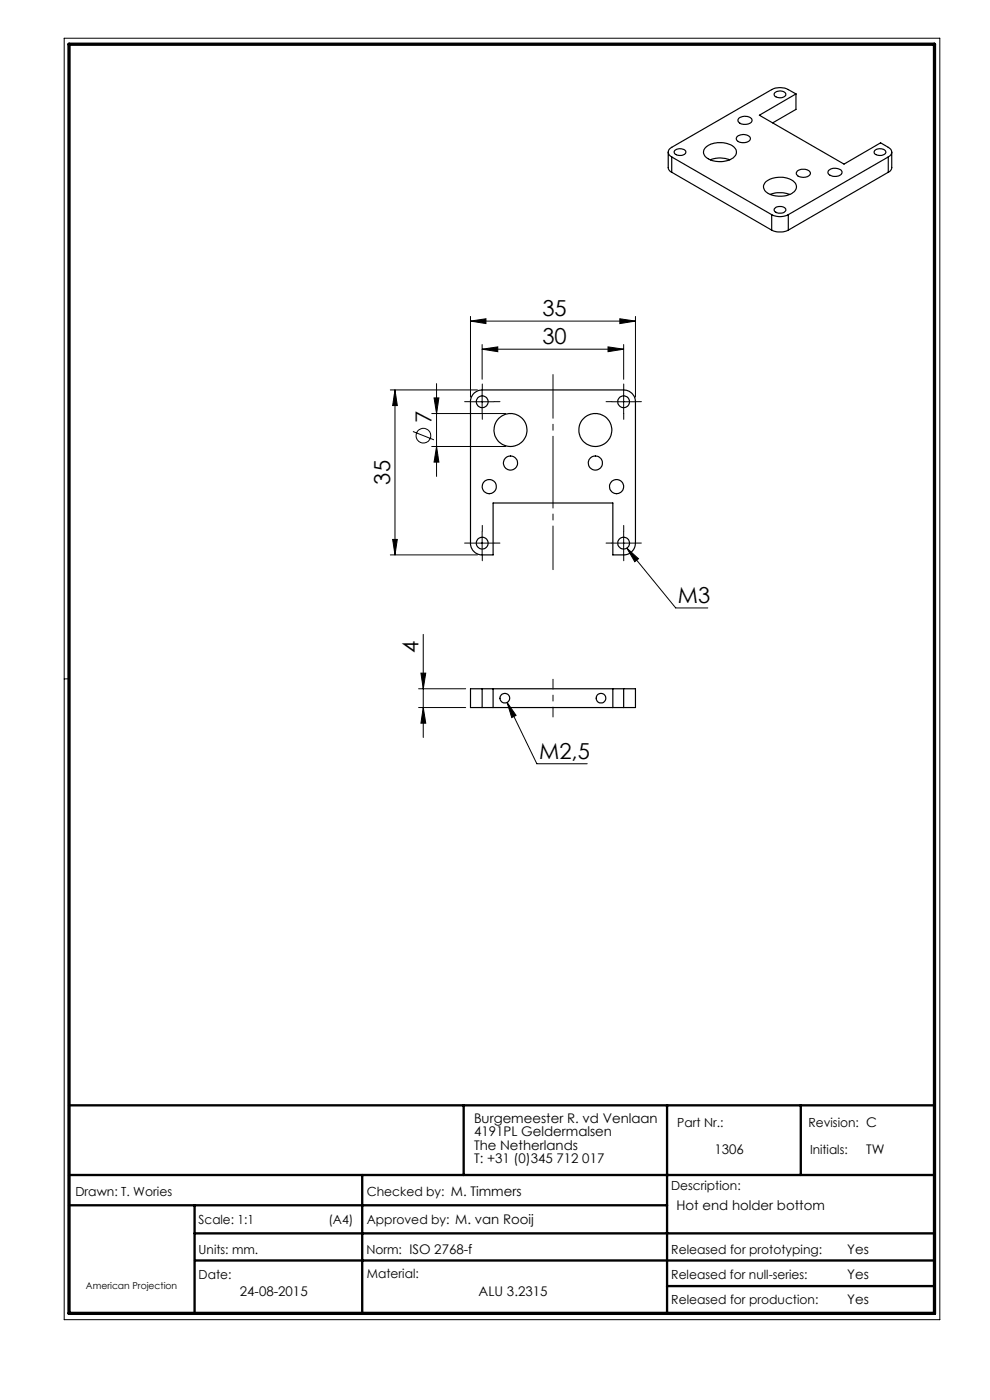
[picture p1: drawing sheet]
<svg xmlns="http://www.w3.org/2000/svg" width="210mm" height="297mm" viewBox="0 0 210 297" stroke-linecap="round" stroke-linejoin="round" font-family="sans-serif">
<g fill="none" stroke="#000" stroke-width=".21">
<path d="M13.6 8.1h185.8v271.9h-185.8zM99.8 68.1l3.3-.5v1zM99.8 67.1v17.1M99.8 68.1h35M102.3 74.1l3.3-.5v1zM102.3 73.1v7.4M102.3 74.1h30M129 73.6l3.3 .5-3.3 .5zM131.5 67.6l3.3 .5-3.3 .5zM132.3 73.1v7.4M134.8 67.1v17.1M82.8 82.7h18.5"/>
<path d="M83.8 82.7l.5 3.3h-1zM83.8 82.7v35M87.6 91.5l4.4 1.8M91.6 87.7h15.7M91.6 94.7h15.7M92.1 84.4h1l-.5 3.3zM92.6 94.7l.5 3.3h-1zM92.6 81.4v19.7M99.8 85.2h5M102.3 82.7v5M129.8 85.2h5M132.3 82.7v5"/>
<path d="M82.8 117.7h18.5M83.3 114.4h1l-.5 3.3zM99.8 115.2h5M102.3 112.7v5M129.8 115.2h5M132.3 112.7v5M133 116.3l2.4 2.2-.7 .7zM133 116.3l10.3 12.7h6.8M89.8 134.6v21.9M14.6 144h-1M88.8 146.1h10M88.8 150.1h10"/>
<path d="M89.3 142.8h1l-.5 3.3zM89.8 150.1l.5 3.3h-1zM107.6 149l1.9 2.8-1 .4zM107.6 149l6.3 13h10.7"/>
<circle cx="89.8" cy="92.4" r="1.55"/>
</g>
<path d="M14.6 234.5h183.6M98.4 234.5v14.8M141.5 234.5v44.1M169.9 234.5v14.8M14.6 249.3h183.6M14.6 255.7h126.9M41.3 255.7v22.9M76.8 249.3v29.3M41.3 261.7h156.9M41.4 267.4h156.8M141.5 272.8h56.7" fill="none" stroke="#000" stroke-width=".5"/>
<path d="M14.6 9.4h183.6v269.2h-183.6z" fill="none" stroke="#000" stroke-width=".7"/>
<g fill="none" stroke="#000" stroke-width=".21" stroke-dasharray="15.2 1.3 1.3 1.3">
<path d="M99.8 85.2h-1.2M102.3 82.7v-1.2M102.3 87.7v1.3M104.8 85.2h1.3M129.8 85.2h-1.2M132.3 82.7v-1.2M132.3 87.7v1.3M134.8 85.2h1.3M99.8 115.2h-1.2M102.3 112.7v-1.2M102.3 117.7v1.3M104.8 115.2h1.3"/>
<path d="M129.8 115.2h-1.2M132.3 112.7v-1.2M132.3 117.7v1.3M134.8 115.2h1.3"/>
</g>
<path d="M117.3 79.5v41.4" fill="none" stroke="#000" stroke-width=".21" stroke-dasharray="15.2 1.3 1.3 1.3" stroke-dashoffset="6"/>
<path d="M117.3 144.1v8" fill="none" stroke="#000" stroke-width=".21" stroke-dasharray="15.2 1.3 1.3 1.3" stroke-dashoffset="13.1"/>
<g fill="#000">
<path d="M99.8 68.1l3.3-.5v1zM131.5 67.6l3.3 .5-3.3 .5zM102.3 74.1l3.3-.5v1zM129 73.6l3.3 .5-3.3 .5z"/>
<path d="M83.8 82.7l.5 3.3h-1zM83.3 114.4h1l-.5 3.3zM89.3 142.8h1l-.5 3.3zM89.8 150.1l.5 3.3h-1z"/>
<path d="M92.1 84.4h1l-.5 3.3zM92.6 94.7l.5 3.3h-1z"/>
<path d="M133 116.3l2.4 2.2-.7 .7zM107.6 149l1.9 2.8-1 .4z"/>
</g>
<g fill="none" stroke="#000" stroke-width=".25">
<path d="M164.3 19.8a1.58 1.58 0 0 1 2.4 .1 1.37 1.37 0 0 1-2.1 .6l-.3-.3zM168.8 19.9l-7.7 4.5 17.9 10.4 7.8-4.5 1.6 1a1.07 1.07 0 0 1 .8 1 1.07 1.07 0 0 1-.8 1M168.8 19.9l-1.6-.9a3.9 3.9 0 0 0-3.5 0l-21.2 12.3a1.07 1.07 0 0 0-.8 1 1.07 1.07 0 0 0 .8 1M168.8 19.9v3.3l-4.9 2.9M141.7 32.3v3.3l.4 .7 .4 .2M142.5 33.3l21.2 12.2M142.5 36.5l21.2 12.3M142.5 33.3v3.2M143.2 31.9l.1-.1a1.45 1.45 0 0 1 2.2 .5 1.47 1.47 0 0 1-2.5-.1zM149.7 31.3a4.9 4.9 0 0 1 6.2 .1 1.49 1.49 0 0 1-.9 2.4 5 5 0 0 1-5.5-.8 1.27 1.27 0 0 1 .2-1.7zM150.7 33.9l.1-.1a5.7 5.7 0 0 1 4 .1M156.4 28.9a1.91 1.91 0 0 1 2.8 .4 1.67 1.67 0 0 1-2.4 .8 .7 .7 0 0 1-.6-.5 .7 .7 0 0 1 .2-.7z"/>
<path d="M156.8 25a1.91 1.91 0 0 1 2.7 .5 1.62 1.62 0 0 1-2.2 .8 .74 .74 0 0 1-.7-.4 .74 .74 0 0 1 .2-.9zM162.4 38.6a4.9 4.9 0 0 1 6.4 .3 1.59 1.59 0 0 1-1.1 2.3 5.1 5.1 0 0 1-5.5-.8 1.35 1.35 0 0 1 .2-1.8zM169.2 36.3a1.91 1.91 0 0 1 2.7 .4 1.55 1.55 0 0 1-2.2 .8 .74 .74 0 0 1-.7-.4 .74 .74 0 0 1 .2-.8zM175.9 36.1a2.07 2.07 0 0 1 2.7 .2 1.12 1.12 0 0 1-1.5 1.1 1.2 1.2 0 0 1-1.5-1zM185.6 31.9a1.51 1.51 0 0 1 2.3 .4 1.53 1.53 0 0 1-2.5 0zM188.4 33.3l-21.2 12.2M188.4 33.3v3.2M188.4 36.5l-21.2 12.3M189.2 32.3v3.3l-.4 .7-.4 .2M163.4 41.2a6.1 6.1 0 0 1 4.1 0M163.7 45.5a3.9 3.9 0 0 0 3.5 0M163.7 48.8a4.2 4.2 0 0 0 3.5 0"/>
<path d="M163.7 45.5v3.3M164.3 44.3a1.61 1.61 0 0 1 2.4 .1 1.32 1.32 0 0 1-2.1 .6l-.3-.3zM167.2 45.5v3.3M100.4 83.6l.7-.6 1.2-.3h30a2.52 2.52 0 0 1 2.5 2.5v30a2.52 2.52 0 0 1-2.5 2.5h-2.3v-11h-25.4v11h-2.3a2.46 2.46 0 0 1-2.5-2.5v-30.3zM102.3 146.1h-2.5v4h2.5M102.3 150.1h30M102.3 146.1v4M102.3 146.1h30M104.6 146.1v4M130 146.1v4M132.3 146.1h2.5v4h-2.5M132.3 146.1v4"/>
<circle cx="102.3" cy="85.2" r="1.24"/>
<circle cx="108.3" cy="98.2" r="1.5"/>
<circle cx="108.3" cy="91.2" r="3.5"/>
<circle cx="126.3" cy="98.2" r="1.51"/>
<circle cx="126.3" cy="91.2" r="3.5"/>
<circle cx="132.3" cy="85.2" r="1.24"/>
<circle cx="102.3" cy="115.2" r="1.25"/>
<circle cx="103.8" cy="103.2" r="1.51"/>
<circle cx="130.8" cy="103.2" r="1.5"/>
<circle cx="132.3" cy="115.2" r="1.25"/>
<circle cx="107.1" cy="148.1" r="1.04"/>
<circle cx="127.5" cy="148.1" r="1.03"/>
</g>
<g font-size="4.7">
<text x="115.1" y="67.1">35</text>
<text x="115.1" y="73.1">30</text>
<text x="91.5" y="89.8" transform="rotate(-90 91.5 89.8)">7</text>
<text x="82.8" y="102.8" transform="rotate(-90 82.8 102.8)">35</text>
<text x="143.8" y="127.9">M3</text>
<text x="88.8" y="138.5" transform="rotate(-90 88.8 138.5)">4</text>
<text x="114.4" y="161">M2,5</text>
</g>
<g font-size="2.8">
<text x="100.5" y="238.2">Burgemeester R. vd Venlaan</text>
<text x="100.5" y="241.1">4191PL Geldermalsen</text>
<text x="100.5" y="243.9">The Netherlands</text>
<text x="151.5" y="244.7">1306</text>
<text x="183.8" y="244.8">TW</text>
<text x="100.5" y="246.7">T: +31 (0)345 712 017</text>
<text x="143.5" y="256.7">Hot end holder bottom</text>
<text x="179.7" y="266">Yes</text>
<text x="50.9" y="275">24-08-2015</text>
<text x="101.5" y="275">ALU 3.2315</text>
<text x="179.7" y="271.4">Yes</text>
<text x="179.7" y="276.6">Yes</text>
</g>
<g font-size="2.7">
<text x="143.7" y="239.1">Part Nr.:</text>
<text x="171.5" y="239.1">Revision: C</text>
<text x="171.8" y="244.8">Initials:</text>
<text x="16" y="253.7">Drawn: T. Wories</text>
<text x="77.8" y="253.7">Checked by: M. Timmers</text>
<text x="142.4" y="252.5">Description:</text>
<text x="42.1" y="259.7">Scale: 1:1</text>
<text x="69.7" y="259.7">(A4)</text>
<text x="77.8" y="259.7">Approved by: M. van Rooij</text>
<text x="42.1" y="266">Units: mm.</text>
<text x="77.7" y="266">Norm: ISO 2768-f</text>
<text x="142.4" y="266">Released for prototyping:</text>
<text x="42.1" y="271.3">Date:</text>
<text x="77.8" y="271">Material:</text>
<text x="142.4" y="271.3">Released for null-series:</text>
<text x="142.4" y="276.6">Released for production:</text>
</g>
<text font-size="2" x="18.2" y="273.4">American Projection</text>
</svg>
